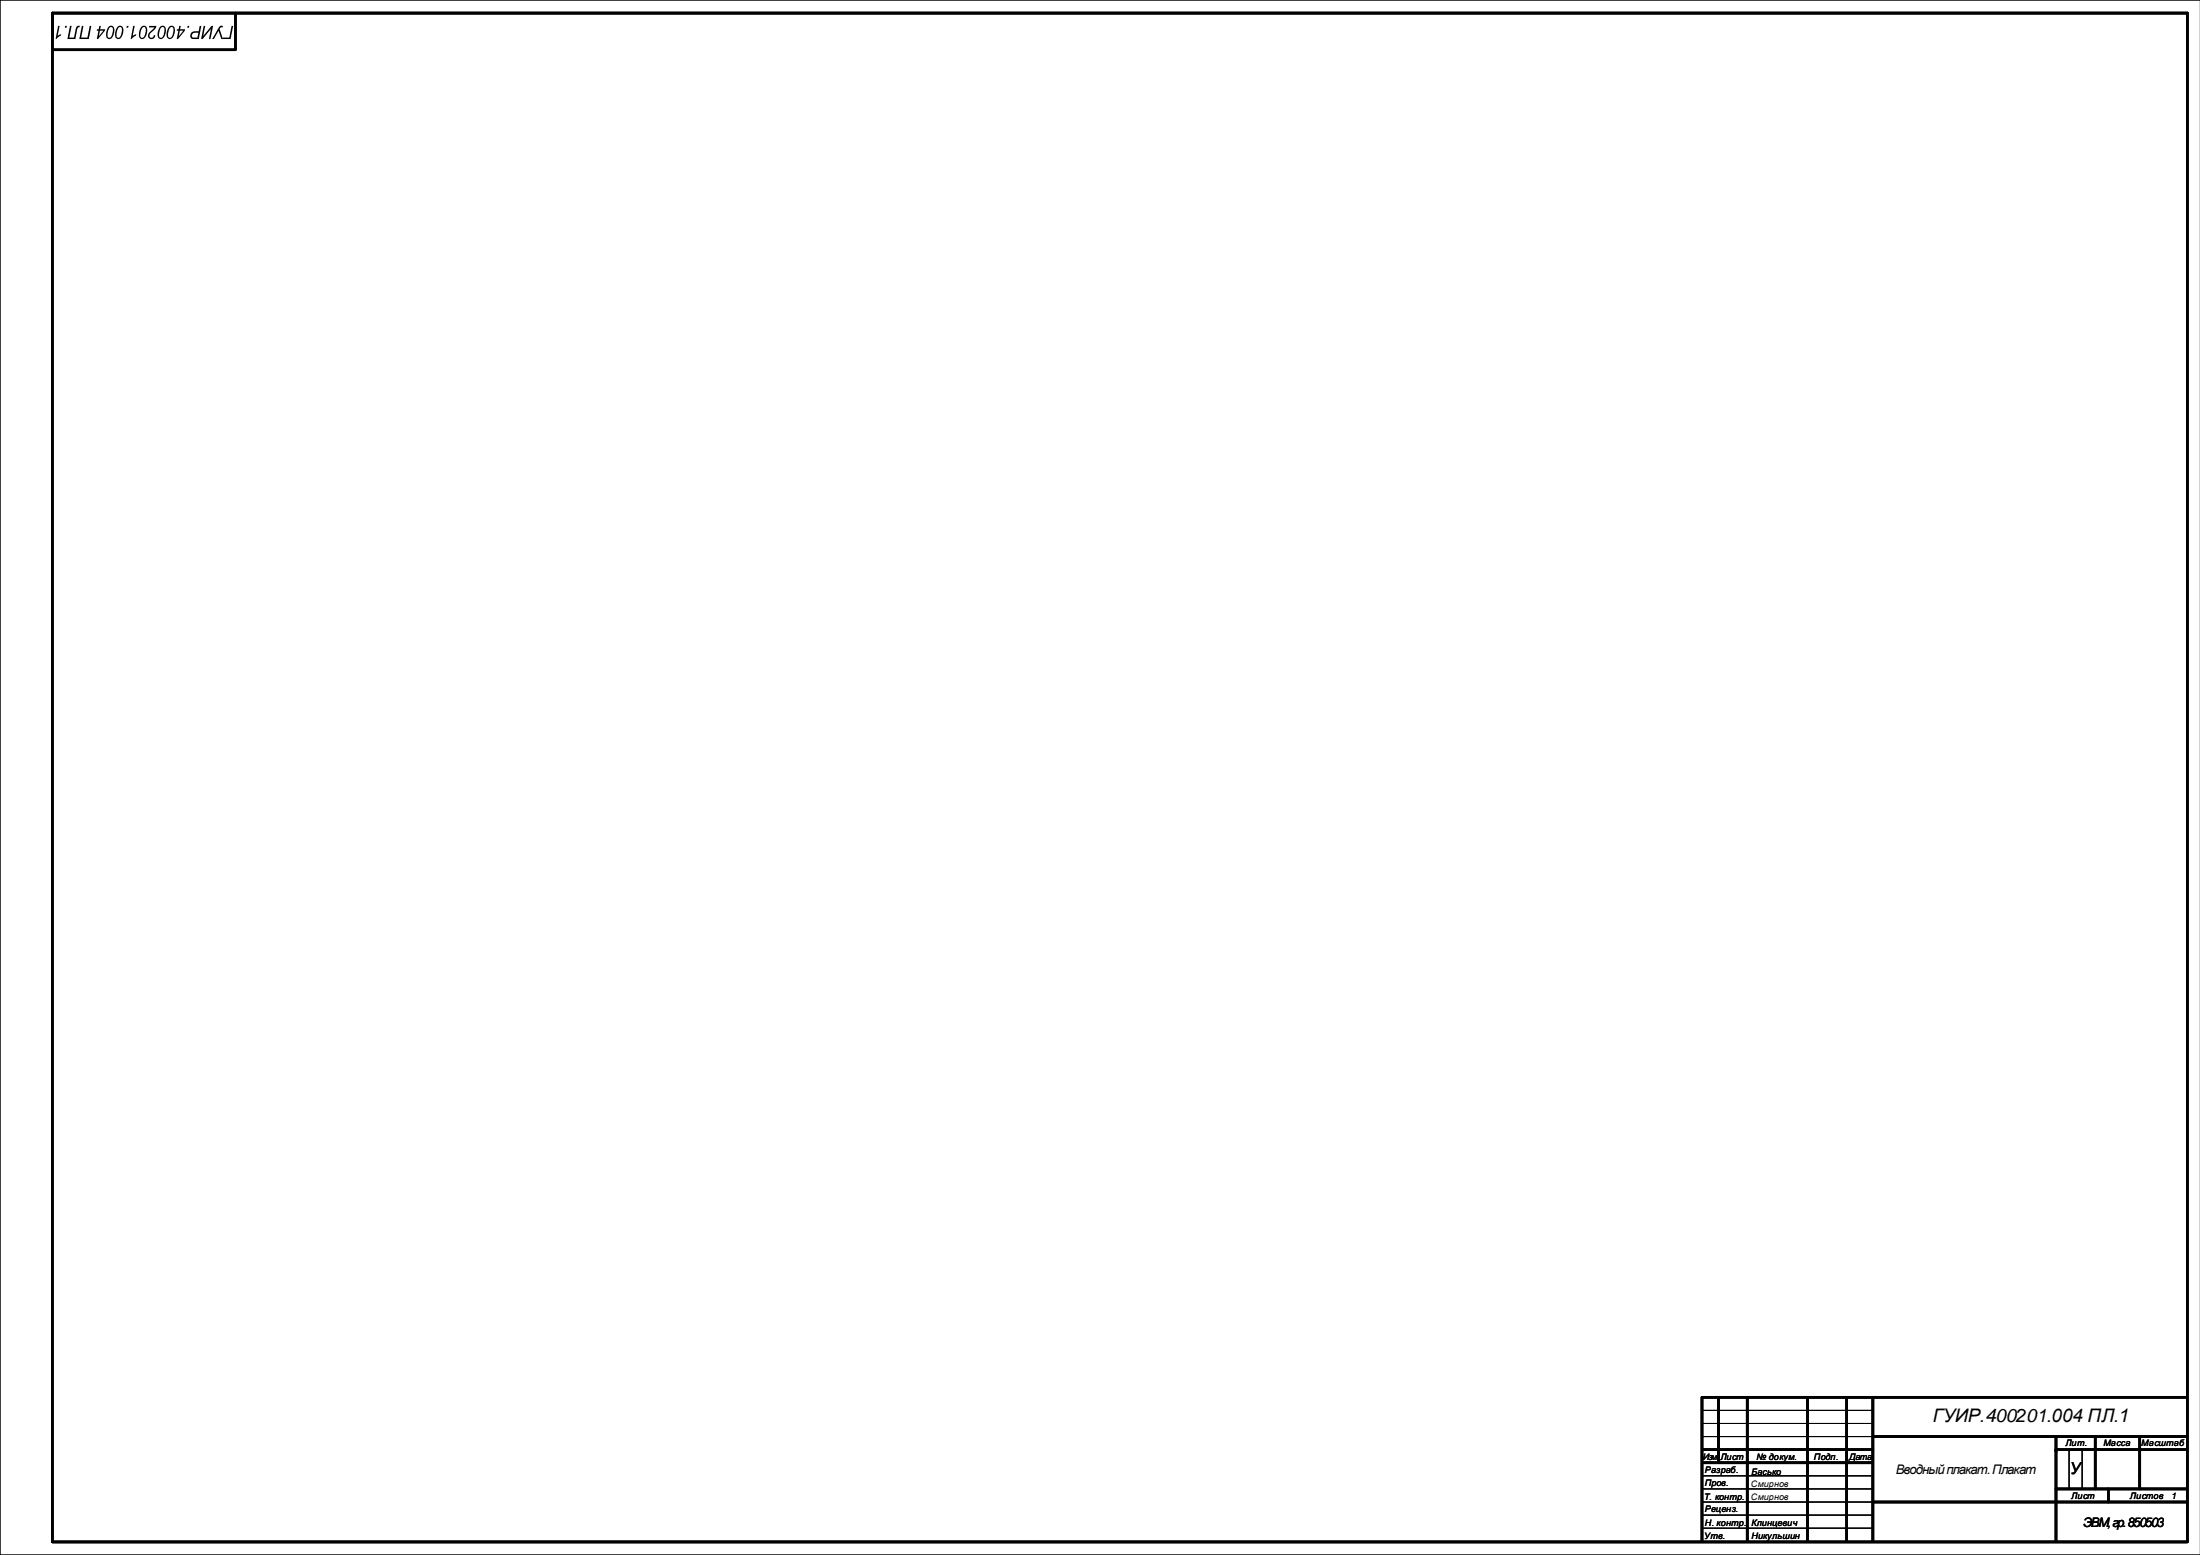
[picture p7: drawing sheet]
<svg xmlns="http://www.w3.org/2000/svg" width="841mm" height="594mm" viewBox="0 0 841 594" stroke-linecap="round" stroke-linejoin="round" font-family="sans-serif">
<path d="M0 0h840.9h-840.9v594zM650.8 538.8h65M650.8 543.8h65M650.8 548.7h65M790.8 553.7v15.1M795.8 553.7v15.1M650.8 563.7h65M650.8 568.8h65M650.8 573.8h65M650.8 578.7h65M0 594h840.9M650.8 583.7h65" fill="none" stroke="#000" stroke-width=".38"/>
<g fill="none" stroke="#000" stroke-width="1">
<path d="M20 14v-9h816v583.8M20 5v578.7M90 5v14h-70M650.5 533.7v55.1M650.8 533.7h185M656.8 534.3v24.4M667.8 533.7v55.1M690.8 533.7v55.1M705.8 533.7v55.1M715.8 533.7v55.1M650.8 553.7h65M650.8 558.7h65"/>
<path d="M715.8 548.7h120M785.8 548.7v40.1M785.8 553.7h50M800.8 548.7v20.1M817.8 548.7v20.1M715.8 573.8h120M785.8 568.8h50M805.8 568.8v5M20 584v5h816"/>
</g>
<g fill="#000">
<path d="M48.5 9.9h.6l-.1 .7h-.7zM45 10.2a1.38 1.38 0 0 1 1.8-.1 1.38 1.38 0 0 1 .4 1.8 2.64 2.64 0 0 1-2.2 3 2.62 2.62 0 0 1-.6-3.7zM45.3 10.6l-.6 1.4a2.18 2.18 0 0 0 .3 2.4h.2a3.1 3.1 0 0 0 .9-4.1zM41.6 10.2a1.38 1.38 0 0 1 1.7-.1 1.38 1.38 0 0 1 .4 1.8 2.64 2.64 0 0 1-2.2 3 2.62 2.62 0 0 1-.6-3.7zM41.9 10.6l-.6 1.4a2.18 2.18 0 0 0 .3 2.4h.2a3.1 3.1 0 0 0 .9-4.1zM38 9.9h.5l-.2 1.3h1.9l-.1 .6-2.6 3.1h-.5l.6-3.2h-.6l.1-.5h.6zM38.2 11.7l-.4 2.1 1.7-2.1zM31.3 9.9h.6l-.9 4.4h2.4l.9-4.4h.6l-1 5h-3.6zM26.7 9.9h.7l-.9 4.4h1.8l.5-2.7a1.38 1.38 0 0 1 1.7-1.7l-.1 .6h-.5l-.3 .3-.8 4.1h-3zM24.9 9.9h.7l-.2 .7h-.6zM22.2 9.9h.6l-.8 3.8 1.4-.7-.1 .6-2.1 1.3z"/>
<path d="M68.5 9.9h.6l-.3 1.3h1.9l-.1 .6-2.6 3.1h-.4l.6-3.2h-.7l.1-.5h.7zM68.7 11.7l-.4 2.1 1.8-2.1zM64.7 10.2a1.38 1.38 0 0 1 1.8-.1 1.38 1.38 0 0 1 .4 1.8 2.64 2.64 0 0 1-2.2 3 2.62 2.62 0 0 1-.6-3.7zM65 10.6l-.6 1.4a2.18 2.18 0 0 0 .3 2.4h.2a3.1 3.1 0 0 0 .9-4.1zM61.3 10.2a1.38 1.38 0 0 1 1.7-.1 1.38 1.38 0 0 1 .4 1.8 2.64 2.64 0 0 1-2.2 3 2.62 2.62 0 0 1-.6-3.7zM61.6 10.6l-.6 1.4a2.18 2.18 0 0 0 .3 2.4h.2a3.1 3.1 0 0 0 .9-4.1zM57 9.9h2.8l-.5 1.1-1.6 1.6a.92 .92 0 0 0-.7 1 .92 .92 0 0 0 1 .8 .92 .92 0 0 0 .8-1l.6 .1a1.45 1.45 0 0 1-2.2 1.2 1.45 1.45 0 0 1 .1-2.5l1.7-1.7h-2.1zM54.1 10.2a1.38 1.38 0 0 1 1.8-.1 1.38 1.38 0 0 1 .4 1.8 2.64 2.64 0 0 1-2.2 3 2.62 2.62 0 0 1-.6-3.7zM54.4 10.6l-.6 1.4a2.18 2.18 0 0 0 .3 2.4h.2a3.1 3.1 0 0 0 .9-4.1zM50.9 9.9h.6l-.8 3.8 1.4-.7-.1 .6-2.1 1.3z"/>
<path d="M88.5 9.9h.6l-1 5h-3l.2-.6h2.3zM84 10l1.2-.1-.1 .6-.7-.1-.5 .7 1.3 3.8h-.6l-1.1-3.2-1.7 3.2h-.7zM77.9 9.9h.5l-.7 3.8 3.1-3.8h.6l-1 5h-.5l.7-3.8-3.2 3.8h-.5zM73.2 12.4l1-.4 1.7-.1 .4-2h.6l-.9 5h-2a1.4 1.4 0 0 1-1.3-1 1.4 1.4 0 0 1 .5-1.5zM73.6 12.9a.83 .83 0 0 0-.3 1 .83 .83 0 0 0 1 .5h1.2l.3-1.9-1.7 .1zM71.7 9.9h.6l-.1 .7h-.6z"/>
</g>
<text font-size="7.1" x="738.7" y="543.4">ГУИР.400201.004 ПЛ.1</text>
<text font-size="6.4" x="791.1" y="563.2">У</text>
<g font-size="5">
<text x="724.6" y="563">Вводный плакат. Плакат</text>
<text x="796.2" y="583.3">ЭВМ, гр. 850503</text>
</g>
<g font-size="3.4">
<text x="650.8" y="557.6">Изм.</text>
<text x="657.5" y="557.7">Лист</text>
<text x="671.3" y="557.6">№ докум.</text>
<text x="693.3" y="557.7">Подп.</text>
<text x="706.8" y="557.6">Дата</text>
<text x="789.4" y="552.5">Лит.</text>
<text x="803.9" y="552.5">Масса</text>
<text x="818.4" y="552.5">Масштаб</text>
<text x="651.6" y="562.7">Разраб.</text>
<text x="669.4" y="563.3">Басько</text>
<text x="651.6" y="567.7">Пров.</text>
<text x="669.2" y="568.1">Смирнов</text>
<text x="651.3" y="572.8">Т. контр.</text>
<text x="669.2" y="573.1">Смирнов</text>
<text x="791.7" y="572.5">Лист</text>
<text x="814.1" y="572.5">Листов</text>
<text x="829.8" y="572.6">1</text>
<text x="651.6" y="577.7">Реценз.</text>
<text x="651.4" y="587.8">Утв.</text>
<text x="651.6" y="582.7">Н. контр.</text>
<text x="669.4" y="582.8">Клинцевич</text>
<text x="669.4" y="587.8">Никульшин</text>
</g>
</svg>
